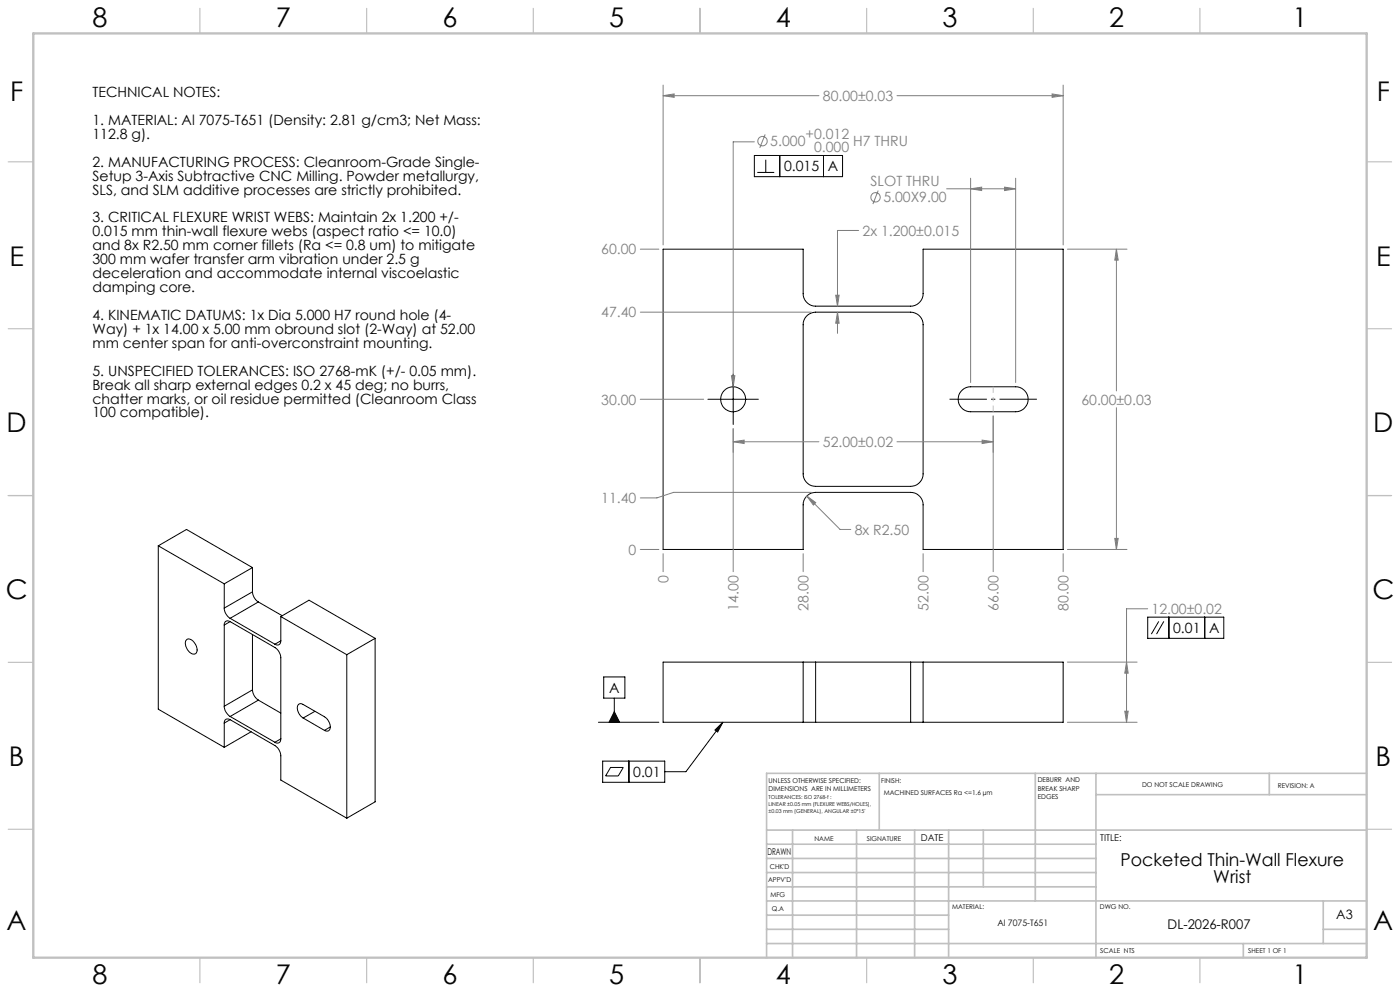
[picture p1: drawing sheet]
<svg xmlns="http://www.w3.org/2000/svg" width="420mm" height="297mm" viewBox="0 0 420 297" stroke-linecap="round" stroke-linejoin="round" font-family="sans-serif">
<g fill="none" stroke="#000" stroke-width=".3">
<path d="M226.3 46.6h26.5v6.3h-26.5zM227.2 51.7h5.1M229.7 47.9v3.8M233.9 46.6v6.3M247.1 46.6v6.3M198.9 74.7h42v13.3a3.8 3.8 0 0 0 3.8 3.8h28.5a3.8 3.8 0 0 0 3.7-3.8v-13.3h42v90h-42v-13.4a3.8 3.8 0 0 0-3.7-3.7h-28.5a3.8 3.8 0 0 0-3.8 3.7v13.4h-42zM241.8 94.9l1.6-1.1 1.3-.2h28.5a3.8 3.8 0 0 1 3.7 3.7v44.7a3.8 3.8 0 0 1-3.7 3.8h-28.5a3.8 3.8 0 0 1-3.8-3.8v-44.7a3.5 3.5 0 0 1 .9-2.4zM212.4 119.7h15.1M220 112.1v15.1M288.3 117.3a3.6 3.6 0 0 1 2.9-1.4h13.5a3.7 3.7 0 0 1 3.7 3.8 3.7 3.7 0 0 1-3.7 3.7h-13.5a3.7 3.7 0 0 1-3.4-2.2 3.7 3.7 0 0 1 .5-3.9zM47.5 163.6l19.8 11.4M47.5 163.6v48.9l19.8 11.5"/>
<path d="M47.5 163.6l8.5-4.9 19.7 11.4M67.3 175v7.2M75.7 177.4a3.9 3.9 0 0 0 1.8 3M75.7 170.1l-8.4 4.9M75.7 177.4l-8.4 4.8M75.7 170.1v7.3M55.9 191.8a1.81 1.81 0 0 1 2.6 1.1 2.14 2.14 0 0 1 0 3.1 2.91 2.91 0 0 1-2.9-3.1zM67.3 182.2a3.7 3.7 0 0 0 1.7 3.1M67.3 187.3v24.4M69 186.3l13.5 7.8a3.9 3.9 0 0 1 1.7 3v24.3M69 186.3a1.08 1.08 0 0 0-1.2-.1 1.08 1.08 0 0 0-.5 1.1M69 185.3l13.5 7.8"/>
<path d="M69 186.3l-1.7 1M75.7 190.2v16.6M77.5 180.4l-8.5 4.9M77.5 180.4l7.2 4.1M84.2 192a1.07 1.07 0 0 1-.5 1.2 1.07 1.07 0 0 1-1.2-.1M84.2 184.8v7.2M84.2 184.8l19.8 11.4M84.2 184.8l8.5-4.9 19.8 11.4M84.2 192l-1.7 1.1M104 196.2v49M112.5 191.3l-8.5 4.9M112.5 191.3v49l-8.5 4.9"/>
<path d="M240.9 198.4h3.8M240.9 198.4v18.1M240.9 198.4h-42v18.1h42M244.7 198.4h28.5M244.7 198.4v18.1M273.2 198.4h3.7M273.2 198.4v18.1M276.9 198.4v18.1M276.9 198.4h42v18.1h-42M344.3 185h22.8v6.3h-22.8zM347.6 186.2l-2.2 3.8M349.1 186.2l-2.1 3.8"/>
<path d="M350.7 185v6.3M361.4 185v6.3M67.3 211.7a3.7 3.7 0 0 0 1.7 3M67.3 216.7v7.3M69 215.7l13.5 7.7a3.9 3.9 0 0 1 1.7 3.1v7.3l19.8 11.4M69 215.7a1.08 1.08 0 0 0-1.2-.1 1.08 1.08 0 0 0-.5 1.1M69 214.7l13.5 7.8M69 215.7l-1.7 1M75.3 219.3l-8 4.7M75.7 206.8a4 4 0 0 0 1.8 3M75.7 206.8l-8.4 4.9M77.5 209.8l-8.5 4.9"/>
<path d="M77.5 209.8l6.7 3.9M90.9 215.2a3.2 3.2 0 0 1-1.3-4.1l1.1-.1 6.6 3.8a3.2 3.2 0 0 1 1.4 4.1l-.8 .2-.6-.2M90.9 215.2l6.4 3.7M94.5 213.2l-3.6 2M99.1 217.9l-1.8 1M179.5 216.5h18.2M181.1 202.9h6.4v6.3h-6.4zM184.3 209.2v7.3M184.3 213.3l1.6 3.2h-3.2zM214.5 218.8l2.4-2.3-1.6 2.9zM216.9 216.5l-11.1 14.8h-6.4M240.9 216.5h3.8"/>
<path d="M244.7 216.5h28.5M273.2 216.5h3.7M84.2 221.4a1.07 1.07 0 0 1-.5 1.2 1.07 1.07 0 0 1-1.2-.1M84.2 221.4l-1.7 1.1M180.8 228.1h18.6v6.4h-18.6zM183.2 230h3.8l-1.5 2.5h-3.8zM188.7 228.1v6.4"/>
<circle cx="219.9" cy="119.7" r="3.8"/>
</g>
<g fill="none" stroke="#808080" stroke-width=".3">
<path d="M198.9 28.7l3.3-.6v1.1zM198.9 25.5v47.9M198.9 28.7h46.8M269.1 28.7h49.8M315.6 28.1l3.3 .6-3.3 .5zM318.9 25.5v47.9M226.3 42.5h-6.3v73.4M229.6 40.3l-1.7 4M263.5 57.1l-1.6 4.1M284 56.6h20.7M291.2 56.6l3.3-.5v1zM291.2 53.4v61.2"/>
<path d="M301.4 56.1l3.3 .5-3.3 .5zM304.7 53.4v61.2M192.1 74.7h5.6M257.6 69.1h-6.4v22.7M320.2 74.7h17.9M334.9 74.7l.6 3.3h-1.1zM334.9 74.7v42.5M192.1 93.6h51.3M250.7 88.5h1l-.5 3.3zM251.2 93.6l.5 3.3h-1zM251.2 93.6v6.3M192.1 119.7h19"/>
<path d="M219.4 112.6h1.1l-.5 3.3zM220 132.4l3.2-.5v1zM220 128.5v42.8M220 132.4h25.7M269.1 132.4h28.9M294.6 131.9l3.4 .5-3.4 .5zM298 124.7v46.6M334.9 122.2v42.5M242 148.7l2.7 1.9-.7 .8zM242 148.7l10 10h3.2M243.4 147.6h-41.3l-5 1.6h-5M192.1 164.7h5.6"/>
<path d="M198.9 165.9v5.4M240.9 165.9v5.4M276.9 165.9v5.4M318.9 165.9v5.4M320.2 164.7h17.9M334.4 161.4h1.1l-.6 3.3zM320.2 198.4h20.9M338 198.4l.5 3.4h-1.1zM344.3 182.5h-6.3v34M320.2 216.5h20.9M337.4 213.1h1.1l-.5 3.4z"/>
<circle cx="228.8" cy="42.3" r="1.4"/>
<circle cx="262.7" cy="59.1" r="1.41"/>
</g>
<path d="M311.1 119.6h-26.2" fill="none" stroke="#000" stroke-width=".3" stroke-dasharray="15.2 1.3 1.3 1.3" stroke-dashoffset="4" stroke-linecap="butt"/>
<path d="M298 115.9v7.5" fill="none" stroke="#c0c0c0" stroke-width=".3" stroke-dasharray="15.2 1.3 1.3 1.3" stroke-dashoffset="13.4" stroke-linecap="butt"/>
<g fill="none" stroke="#c0c0c0" stroke-width=".35">
<path d="M60 2.5v7.5M110 2.5v7.5M160 2.5v7.5M210 2.5v7.5M260 2.5v7.5M310 2.5v7.5M360 2.5v7.5M2.5 48.5h7.5M410 48.5h7.5M2.5 98.5h7.5M410 98.5h7.5M2.5 148.5h7.5"/>
<path d="M410 148.5h7.5M2.5 198.5h7.5M410 198.5h7.5M2.5 248.5h7.5M410 248.5h7.5M60 287v7.5M110 287v7.5M160 287v7.5M210 287v7.5M260 287v7.5M310 287v7.5M360 287v7.5"/>
</g>
<g fill="none" stroke="#c0c0c0" stroke-width=".5">
<path d="M263.8 231.8v17M310.6 231.8v38.2M328.8 231.8v55.2M328.8 238.2h81.2M380.8 231.8v6.4M410 231.8h-180v55.2M230 248.8h180M230 257.3h98.8M230 253h98.8M237.8 248.8v38.2M257 248.8v38.2M274.4 248.8v38.2"/>
<path d="M284.6 248.8v38.2M295 248.8v17M230 265.8h98.8M230 261.5h98.8M230 278.5h54.6M230 274.3h54.6M230 270h180M397 278.5h13M397 270v12.8M230 282.8h180M373 282.8v4.2"/>
</g>
<path d="M10 10h400v277h-400z" fill="none" stroke="#c0c0c0" stroke-width=".7"/>
<path d="M214.5 218.8l2.4-2.3-1.6 2.9zM184.3 213.3l1.6 3.2h-3.2z" fill="#000"/>
<g fill="#808080">
<path d="M219.4 112.6l.6 3.3 .5-3.3zM301.4 56.1l3.3 .5-3.3 .5zM291.2 56.6l3.3-.5v1zM198.9 28.7l3.3-.6v1.1zM315.6 28.1l3.3 .6-3.3 .5zM334.9 74.7l.6 3.3h-1.1zM334.4 161.4h1.1l-.6 3.3zM242 148.7l2 2.7 .7-.8zM251.2 93.6l.5 3.3h-1zM250.7 88.5h1l-.5 3.3zM337.4 213.1h1.1l-.5 3.4zM338 198.4l.5 3.4h-1.1z"/>
<path d="M220 132.4l3.2-.5v1zM294.6 131.9l3.4 .5-3.4 .5z"/>
</g>
<g font-size="8.1">
<text x="27.8" y="8">8</text>
<text x="82.8" y="8">7</text>
<text x="132.8" y="8">6</text>
<text x="182.8" y="8">5</text>
<text x="232.8" y="8">4</text>
<text x="282.8" y="8">3</text>
<text x="332.8" y="8">2</text>
<text x="387.8" y="8">1</text>
<text x="3" y="30.4">F</text>
<text x="413" y="30.4">F</text>
<text x="2.8" y="79.6">E</text>
<text x="412.8" y="79.6">E</text>
<text x="2" y="129.6">D</text>
<text x="412" y="129.6">D</text>
<text x="1.7" y="179.6">C</text>
<text x="411.7" y="179.6">C</text>
<text x="2.7" y="229.6">B</text>
<text x="412.7" y="229.6">B</text>
<text x="2" y="278.9">A</text>
<text x="412" y="278.9">A</text>
<text x="27.8" y="295">8</text>
<text x="82.8" y="295">7</text>
<text x="132.8" y="295">6</text>
<text x="182.8" y="295">5</text>
<text x="232.8" y="295">4</text>
<text x="282.8" y="295">3</text>
<text x="332.8" y="295">2</text>
<text x="387.8" y="295">1</text>
</g>
<g font-size="5.3">
<text x="336.2" y="259.4">Pocketed Thin-Wall Flexure</text>
<text x="364" y="264.5">Wrist</text>
</g>
<g font-size="4.2">
<text x="27.7" y="29.1">TECHNICAL NOTES:</text>
<text x="27.7" y="37.5">1. MATERIAL: Al 7075-T651 (Density: 2.81 g/cm3; Net Mass:</text>
<text x="27.7" y="41.6">112.8 g).</text>
<text x="27.7" y="50">2. MANUFACTURING PROCESS: Cleanroom-Grade Single-</text>
<text x="235.2" y="51.4">0.015</text>
<text x="248.4" y="51.4">A</text>
<text x="27.7" y="54.2">Setup 3-Axis Subtractive CNC Milling. Powder metallurgy,</text>
<text x="27.7" y="58.3">SLS, and SLM additive processes are strictly prohibited.</text>
<text x="27.7" y="66.7">3. CRITICAL FLEXURE WRIST WEBS: Maintain 2x 1.200 +/-</text>
<text x="27.7" y="70.9">0.015 mm thin-wall flexure webs (aspect ratio &lt;= 10.0)</text>
<text x="27.7" y="75">and 8x R2.50 mm corner fillets (Ra &lt;= 0.8 um) to mitigate</text>
<text x="27.7" y="79.2">300 mm wafer transfer arm vibration under 2.5 g</text>
<text x="27.7" y="83.4">deceleration and accommodate internal viscoelastic</text>
<text x="27.7" y="87.5">damping core.</text>
<text x="27.7" y="95.9">4. KINEMATIC DATUMS: 1x Dia 5.000 H7 round hole (4-</text>
<text x="27.7" y="100.1">Way) + 1x 14.00 x 5.00 mm obround slot (2-Way) at 52.00</text>
<text x="27.7" y="104.2">mm center span for anti-overconstraint mounting.</text>
<text x="27.7" y="112.6">5. UNSPECIFIED TOLERANCES: ISO 2768-mK (+/- 0.05 mm).</text>
<text x="27.7" y="116.8">Break all sharp external edges 0.2 x 45 deg; no burrs,</text>
<text x="27.7" y="120.9">chatter marks, or oil residue permitted (Cleanroom Class</text>
<text x="27.7" y="125.1">100 compatible).</text>
<text x="352" y="189.7">0.01</text>
<text x="362.7" y="189.7">A</text>
<text x="182.7" y="207.6">A</text>
<text x="190" y="232.9">0.01</text>
</g>
<g font-size="4.2" fill="#808080">
<text x="246.9" y="30.2">80.00±0.03</text>
<text x="241.7" y="41.6">+0.012</text>
<text x="231.1" y="43.8">5.000</text>
<text x="244.2" y="45.7">0.000</text>
<text x="256" y="43.8">H7 THRU</text>
<text x="261.2" y="55.6">SLOT THRU</text>
<text x="265" y="60.7">5.00X9.00</text>
<text x="258.8" y="70.6">2x 1.200±0.015</text>
<text x="180.4" y="76.2">60.00</text>
<text x="180.4" y="95.1">47.40</text>
<text x="180.4" y="121.2">30.00</text>
<text x="324.4" y="121.2">60.00±0.03</text>
<text x="246.9" y="134">52.00±0.02</text>
<text x="180.4" y="150.8">11.40</text>
<text x="256.4" y="160.2">8x R2.50</text>
<text x="188.6" y="166.2">0</text>
<text x="200.6" y="174.8" transform="rotate(-90 200.6 174.8)">0</text>
<text x="221.6" y="183" transform="rotate(-90 221.6 183)">14.00</text>
<text x="242.6" y="183" transform="rotate(-90 242.6 183)">28.00</text>
<text x="278.6" y="183" transform="rotate(-90 278.6 183)">52.00</text>
<text x="299.6" y="183" transform="rotate(-90 299.6 183)">66.00</text>
<text x="320.6" y="183" transform="rotate(-90 320.6 183)">80.00</text>
<text x="345.5" y="184">12.00±0.02</text>
</g>
<text font-size="4" x="350.3" y="278.4">DL-2026-R007</text>
<text font-size="3.9" x="400.9" y="275.5">A3</text>
<g font-size="2.8">
<text x="276.2" y="252">DATE</text>
<text x="230.2" y="256.3">DRAWN</text>
<text x="330.1" y="252.1">TITLE:</text>
</g>
<text font-size="2.7" x="299.2" y="277.6">Al 7075-T651</text>
<g font-size="2">
<text x="230.6" y="234.6">UNLESS OTHERWISE SPECIFIED:</text>
<text x="230.6" y="237.1">DIMENSIONS ARE IN MILLIMETERS</text>
<text x="264.4" y="234.6">FINISH:</text>
<text x="265.2" y="238.4">MACHINED SURFACES Ra &lt;=1.6 µm</text>
<text x="311.3" y="234.5">DEBURR AND</text>
<text x="311.3" y="237">BREAK SHARP</text>
<text x="311.3" y="239.5">EDGES</text>
<text x="342.6" y="236">DO NOT SCALE DRAWING</text>
<text x="383.3" y="236.2">REVISION: A</text>
<text x="244.3" y="252">NAME</text>
<text x="260" y="251.9">SIGNATURE</text>
<text x="230.9" y="260.3">CHK'D</text>
<text x="230.4" y="264.4">APPV'D</text>
<text x="231.1" y="268.8">MFG</text>
<text x="231.5" y="273">Q.A</text>
<text x="285.6" y="272.5">MATERIAL:</text>
<text x="330" y="272.5">DWG NO.</text>
<text x="330.1" y="285.6">SCALE NTS</text>
<text x="374.5" y="285.6">SHEET 1 OF 1</text>
</g>
<g font-size="1.6">
<text x="230.6" y="239.4">TOLERANCES: ISO 2768-f :</text>
<text x="230.6" y="241.6">LINEAR ±0.05 mm (FLEXURE WEBS/HOLES),</text>
<text x="230.6" y="243.8">±0.03 mm (GENERAL), ANGULAR ±0°15'</text>
</g>
</svg>
